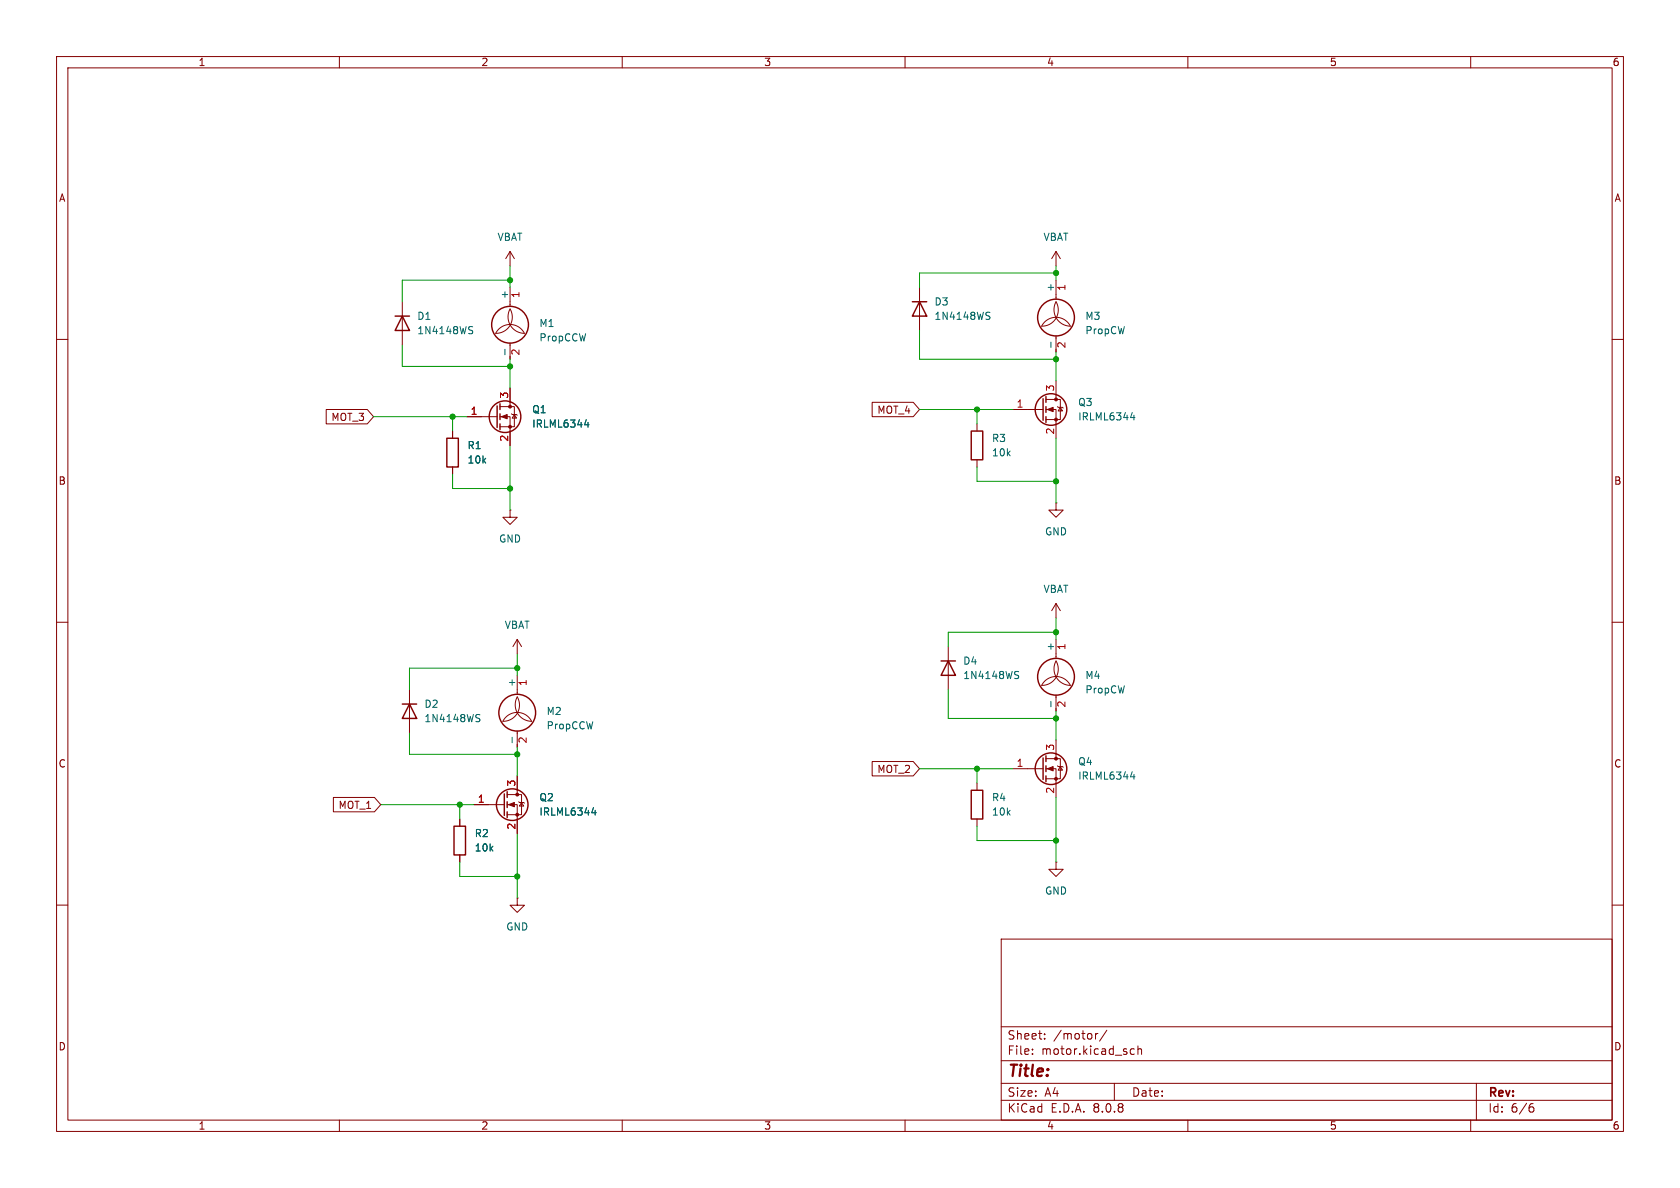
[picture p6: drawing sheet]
(kicad_sch
 (version 20250114)
 (generator "eeschema")
 (generator_version "9.0")
 (paper "A4")
 (lib_symbols
  (symbol "0drone:IRLML6344"
   (pin_names (hide yes)) (exclude_from_sim no) (in_bom yes) (on_board yes)
   (property "Reference" "Q?" (at 6.35 1.2701 0) (effects (font (size 1.27 1.27)) (justify left)))
   (property "Value" "IRLML6344" (at 6.35 -1.2699 0) (effects (font (size 1.27 1.27)) (justify left)))
   (property "Footprint" "Package_TO_SOT_SMD:SOT-23" (at 5.08 -1.905 0) (effects (font (size 1.27 1.27)
    (italic yes)) (justify left) (hide yes)))
   (property "Datasheet" "https://www.infineon.com/dgdl/irlml6344pbf.pdf?fileId=5546d462533600a4015356689c44262c" (at 0 0 0) (effects (font (size 1.27 1.27)) (justify left) (hide yes)))
   (property "Description" "N-Channel 30 V 5A (Ta) 1.3W (Ta) Surface Mount Micro3™/SOT-23" (at 0 0 0) (effects (font (size 1.27 1.27)) (hide yes)))
   (property "Digi-Key" "IRLML6344TRPBFCT-ND" (at 0 0 0) (effects (font (size 1.27 1.27)) (hide yes)))
   (symbol "IRLML6344_0_1"
    (polyline (pts (xy 0.254 1.905) (xy 0.254 -1.905)) (stroke (width 0.254) (type default)) (fill (type none)))
    (polyline (pts (xy 0.254 0) (xy -2.54 0)) (stroke (width 0) (type default)) (fill (type none)))
    (polyline (pts (xy 0.762 2.286) (xy 0.762 1.27)) (stroke (width 0.254) (type default)) (fill (type none)))
    (polyline (pts (xy 0.762 0.508) (xy 0.762 -0.508)) (stroke (width 0.254) (type default)) (fill (type none)))
    (polyline (pts (xy 0.762 -1.27) (xy 0.762 -2.286)) (stroke (width 0.254) (type default)) (fill (type none)))
    (polyline (pts (xy 0.762 -1.778) (xy 3.302 -1.778) (xy 3.302 1.778) (xy 0.762 1.778)) (stroke (width 0) (type default)) (fill (type none)))
    (polyline (pts (xy 1.016 0) (xy 2.032 0.381) (xy 2.032 -0.381) (xy 1.016 0)) (stroke (width 0) (type default)) (fill (type outline)))
    (circle (center 1.651 0) (radius 2.794) (stroke (width 0.254) (type default)) (fill (type none)))
    (polyline (pts (xy 2.54 2.54) (xy 2.54 1.778)) (stroke (width 0) (type default)) (fill (type none)))
    (circle (center 2.54 1.778) (radius 0.254) (stroke (width 0) (type default)) (fill (type outline)))
    (circle (center 2.54 -1.778) (radius 0.254) (stroke (width 0) (type default)) (fill (type outline)))
    (polyline (pts (xy 2.54 -2.54) (xy 2.54 0) (xy 0.762 0)) (stroke (width 0) (type default)) (fill (type none)))
    (polyline (pts (xy 2.794 0.508) (xy 2.921 0.381) (xy 3.683 0.381) (xy 3.81 0.254)) (stroke (width 0) (type default)) (fill (type none)))
    (polyline (pts (xy 3.302 0.381) (xy 2.921 -0.254) (xy 3.683 -0.254) (xy 3.302 0.381)) (stroke (width 0) (type default)) (fill (type none))))
   (symbol "IRLML6344_1_1"
    (pin input line (at -5.08 0 0) (length 2.54) (name "G" (effects (font (size 1.27 1.27)))) (number "1" (effects (font (size 1.27 1.27)))))
    (pin passive line (at 2.54 5.08 270) (length 2.54) (name "D" (effects (font (size 1.27 1.27)))) (number "3" (effects (font (size 1.27 1.27)))))
    (pin passive line (at 2.54 -5.08 90) (length 2.54) (name "S" (effects (font (size 1.27 1.27)))) (number "2" (effects (font (size 1.27 1.27))))))
   (embedded_fonts no))
  (symbol "0drone:PropCCW"
   (pin_names
    (offset 0)) (exclude_from_sim no) (in_bom yes) (on_board yes)
   (property "Reference" "M" (at 2.54 5.08 0) (effects (font (size 1.27 1.27)) (justify left)))
   (property "Value" "PropCCW" (at 2.54 -2.54 0) (effects (font (size 1.27 1.27)) (justify left top)))
   (property "Footprint" "" (at 0 0.254 0) (effects (font (size 1.27 1.27)) (hide yes)))
   (property "Datasheet" "~" (at 0 0.254 0) (effects (font (size 1.27 1.27)) (hide yes)))
   (property "Description" "Prop clockwise" (at 0 0 0) (effects (font (size 1.27 1.27)) (hide yes)))
   (symbol "PropCCW_0_1"
    (arc (start 0 3.81) (mid -0.0014 0.9048) (end -2.54 -0.508) (stroke (width 0) (type default)) (fill (type none)))
    (polyline (pts (xy 0 4.572) (xy 0 5.08)) (stroke (width 0) (type default)) (fill (type none)))
    (polyline (pts (xy 0 4.2672) (xy 0 4.6228)) (stroke (width 0) (type default)) (fill (type none)))
    (circle (center 0 1.016) (radius 3.2512) (stroke (width 0.254) (type default)) (fill (type none)))
    (arc (start -2.54 -0.508) (mid 0 1.0618) (end 2.54 -0.508) (stroke (width 0) (type default)) (fill (type none)))
    (polyline (pts (xy 0 -2.2352) (xy 0 -2.6416)) (stroke (width 0) (type default)) (fill (type none)))
    (polyline (pts (xy 0 -5.08) (xy 0 -4.572)) (stroke (width 0) (type default)) (fill (type none)))
    (arc (start 2.54 -0.508) (mid 0.047 0.9315) (end 0 3.81) (stroke (width 0) (type default)) (fill (type none))))
   (symbol "PropCCW_1_1"
    (pin passive line (at 0 7.62 270) (length 2.54) (name "+" (effects (font (size 1.27 1.27)))) (number "1" (effects (font (size 1.27 1.27)))))
    (pin passive line (at 0 -5.08 90) (length 2.54) (name "-" (effects (font (size 1.27 1.27)))) (number "2" (effects (font (size 1.27 1.27))))))
   (embedded_fonts no))
  (symbol "0drone:PropCW"
   (pin_names
    (offset 0)) (exclude_from_sim no) (in_bom yes) (on_board yes)
   (property "Reference" "M" (at 2.54 5.08 0) (effects (font (size 1.27 1.27)) (justify left)))
   (property "Value" "PropCW" (at 2.54 -2.54 0) (effects (font (size 1.27 1.27)) (justify left top)))
   (property "Footprint" "" (at 0 0.254 0) (effects (font (size 1.27 1.27)) (hide yes)))
   (property "Datasheet" "~" (at 0 0.254 0) (effects (font (size 1.27 1.27)) (hide yes)))
   (property "Description" "Prop clockwise" (at 0 0 0) (effects (font (size 1.27 1.27)) (hide yes)))
   (symbol "PropCW_0_1"
    (arc (start 0 3.81) (mid -0.0014 0.9048) (end -2.54 -0.508) (stroke (width 0) (type default)) (fill (type none)))
    (polyline (pts (xy 0 4.572) (xy 0 5.08)) (stroke (width 0) (type default)) (fill (type none)))
    (polyline (pts (xy 0 4.2672) (xy 0 4.6228)) (stroke (width 0) (type default)) (fill (type none)))
    (circle (center 0 1.016) (radius 3.2512) (stroke (width 0.254) (type default)) (fill (type none)))
    (arc (start -2.54 -0.508) (mid 0 1.0618) (end 2.54 -0.508) (stroke (width 0) (type default)) (fill (type none)))
    (polyline (pts (xy 0 -2.2352) (xy 0 -2.6416)) (stroke (width 0) (type default)) (fill (type none)))
    (polyline (pts (xy 0 -5.08) (xy 0 -4.572)) (stroke (width 0) (type default)) (fill (type none)))
    (arc (start 2.54 -0.508) (mid 0.047 0.9315) (end 0 3.81) (stroke (width 0) (type default)) (fill (type none))))
   (symbol "PropCW_1_1"
    (pin passive line (at 0 7.62 270) (length 2.54) (name "+" (effects (font (size 1.27 1.27)))) (number "1" (effects (font (size 1.27 1.27)))))
    (pin passive line (at 0 -5.08 90) (length 2.54) (name "-" (effects (font (size 1.27 1.27)))) (number "2" (effects (font (size 1.27 1.27))))))
   (embedded_fonts no))
  (symbol "0drone:VBAT"
   (power)
   (pin_names
    (offset 0)) (exclude_from_sim no) (in_bom yes) (on_board yes)
   (property "Reference" "#PWR?" (at 0 -3.81 0) (effects (font (size 1.27 1.27)) (hide yes)))
   (property "Value" "VBAT" (at 0 5.08 0) (effects (font (size 1.27 1.27))))
   (property "Footprint" "" (at 0 0 0) (effects (font (size 1.27 1.27)) (hide yes)))
   (property "Datasheet" "" (at 0 0 0) (effects (font (size 1.27 1.27)) (hide yes)))
   (property "Description" "Power symbol" (at 0 0 0) (effects (font (size 1.27 1.27)) (hide yes)))
   (symbol "VBAT_0_1"
    (polyline (pts (xy -0.762 1.27) (xy 0 2.54)) (stroke (width 0) (type default)) (fill (type none)))
    (polyline (pts (xy 0 2.54) (xy 0.762 1.27)) (stroke (width 0) (type default)) (fill (type none)))
    (polyline (pts (xy 0 0) (xy 0 2.54)) (stroke (width 0) (type default)) (fill (type none))))
   (symbol "VBAT_1_1"
    (pin power_in line (at 0 0 90) (length 0) (hide yes) (name "VBAT" (effects (font (size 1.27 1.27)))) (number "1" (effects (font (size 1.27 1.27))))))
   (embedded_fonts no))
  (symbol "Device:R"
   (pin_numbers (hide yes))
   (pin_names
    (offset 0)) (exclude_from_sim no) (in_bom yes) (on_board yes)
   (property "Reference" "R" (at 2.032 0 90) (effects (font (size 1.27 1.27))))
   (property "Value" "R" (at 0 0 90) (effects (font (size 1.27 1.27))))
   (property "Footprint" "" (at -1.778 0 90) (effects (font (size 1.27 1.27)) (hide yes)))
   (property "Datasheet" "~" (at 0 0 0) (effects (font (size 1.27 1.27)) (hide yes)))
   (property "Description" "Resistor" (at 0 0 0) (effects (font (size 1.27 1.27)) (hide yes)))
   (symbol "R_0_1"
    (rectangle (start -1.016 -2.54) (end 1.016 2.54) (stroke (width 0.254) (type default)) (fill (type none))))
   (symbol "R_1_1"
    (pin passive line (at 0 3.81 270) (length 1.27) (name "~" (effects (font (size 1.27 1.27)))) (number "1" (effects (font (size 1.27 1.27)))))
    (pin passive line (at 0 -3.81 90) (length 1.27) (name "~" (effects (font (size 1.27 1.27)))) (number "2" (effects (font (size 1.27 1.27))))))
   (embedded_fonts no))
  (symbol "Diode:1N4148WS"
   (pin_numbers (hide yes))
   (pin_names (hide yes)) (exclude_from_sim no) (in_bom yes) (on_board yes)
   (property "Reference" "D" (at 0 2.54 0) (effects (font (size 1.27 1.27))))
   (property "Value" "1N4148WS" (at 0 -2.54 0) (effects (font (size 1.27 1.27))))
   (property "Footprint" "Diode_SMD:D_SOD-323" (at 0 -4.445 0) (effects (font (size 1.27 1.27)) (hide yes)))
   (property "Datasheet" "https://www.vishay.com/docs/85751/1n4148ws.pdf" (at 0 0 0) (effects (font (size 1.27 1.27)) (hide yes)))
   (property "Description" "75V 0.15A Fast switching Diode, SOD-323" (at 0 0 0) (effects (font (size 1.27 1.27)) (hide yes)))
   (property "Sim.Device" "D" (at 0 0 0) (effects (font (size 1.27 1.27)) (hide yes)))
   (property "Sim.Pins" "1=K 2=A" (at 0 0 0) (effects (font (size 1.27 1.27)) (hide yes)))
   (symbol "1N4148WS_0_1"
    (polyline (pts (xy -1.27 1.27) (xy -1.27 -1.27)) (stroke (width 0.254) (type default)) (fill (type none)))
    (polyline (pts (xy 1.27 1.27) (xy 1.27 -1.27) (xy -1.27 0) (xy 1.27 1.27)) (stroke (width 0.254) (type default)) (fill (type none)))
    (polyline (pts (xy 1.27 0) (xy -1.27 0)) (stroke (width 0) (type default)) (fill (type none))))
   (symbol "1N4148WS_1_1"
    (pin passive line (at -3.81 0 0) (length 2.54) (name "K" (effects (font (size 1.27 1.27)))) (number "1" (effects (font (size 1.27 1.27)))))
    (pin passive line (at 3.81 0 180) (length 2.54) (name "A" (effects (font (size 1.27 1.27)))) (number "2" (effects (font (size 1.27 1.27))))))
   (embedded_fonts no))
  (symbol "power:GND"
   (power)
   (pin_numbers (hide yes))
   (pin_names
    (offset 0) (hide yes)) (exclude_from_sim no) (in_bom yes) (on_board yes)
   (property "Reference" "#PWR" (at 0 -6.35 0) (effects (font (size 1.27 1.27)) (hide yes)))
   (property "Value" "GND" (at 0 -3.81 0) (effects (font (size 1.27 1.27))))
   (property "Footprint" "" (at 0 0 0) (effects (font (size 1.27 1.27)) (hide yes)))
   (property "Datasheet" "" (at 0 0 0) (effects (font (size 1.27 1.27)) (hide yes)))
   (property "Description" "Power symbol creates a global label with name \"GND\" , ground" (at 0 0 0) (effects (font (size 1.27 1.27)) (hide yes)))
   (symbol "GND_0_1"
    (polyline (pts (xy 0 0) (xy 0 -1.27) (xy 1.27 -1.27) (xy 0 -2.54) (xy -1.27 -1.27) (xy 0 -1.27)) (stroke (width 0) (type default)) (fill (type none))))
   (symbol "GND_1_1"
    (pin power_in line (at 0 0 270) (length 0) (name "~" (effects (font (size 1.27 1.27)))) (number "1" (effects (font (size 1.27 1.27))))))
   (embedded_fonts no)))
 (junction
  (at 172.72 135.89)
  (diameter 0)
  (color 0 0 0 0))
 (junction
  (at 186.69 127)
  (diameter 0)
  (color 0 0 0 0))
 (junction
  (at 186.69 48.26)
  (diameter 0)
  (color 0 0 0 0))
 (junction
  (at 186.69 148.59)
  (diameter 0)
  (color 0 0 0 0))
 (junction
  (at 186.69 111.76)
  (diameter 0)
  (color 0 0 0 0))
 (junction
  (at 90.17 64.77)
  (diameter 0)
  (color 0 0 0 0))
 (junction
  (at 91.44 133.35)
  (diameter 0)
  (color 0 0 0 0))
 (junction
  (at 81.28 142.24)
  (diameter 0)
  (color 0 0 0 0))
 (junction
  (at 172.72 72.39)
  (diameter 0)
  (color 0 0 0 0))
 (junction
  (at 91.44 118.11)
  (diameter 0)
  (color 0 0 0 0))
 (junction
  (at 91.44 154.94)
  (diameter 0)
  (color 0 0 0 0))
 (junction
  (at 90.17 49.53)
  (diameter 0)
  (color 0 0 0 0))
 (junction
  (at 186.69 63.5)
  (diameter 0)
  (color 0 0 0 0))
 (junction
  (at 80.01 73.66)
  (diameter 0)
  (color 0 0 0 0))
 (junction
  (at 90.17 86.36)
  (diameter 0)
  (color 0 0 0 0))
 (junction
  (at 186.69 85.09)
  (diameter 0)
  (color 0 0 0 0))
 (wire
  (pts (xy 71.12 64.77) (xy 90.17 64.77))
  (stroke (width 0) (type default)))
 (wire
  (pts (xy 172.72 85.09) (xy 186.69 85.09))
  (stroke (width 0) (type default)))
 (wire
  (pts (xy 167.64 127) (xy 186.69 127))
  (stroke (width 0) (type default)))
 (wire
  (pts (xy 90.17 46.99) (xy 90.17 49.53))
  (stroke (width 0) (type default)))
 (wire
  (pts (xy 67.31 142.24) (xy 81.28 142.24))
  (stroke (width 0) (type default)))
 (wire
  (pts (xy 162.56 135.89) (xy 172.72 135.89))
  (stroke (width 0) (type default)))
 (wire
  (pts (xy 91.44 132.08) (xy 91.44 133.35))
  (stroke (width 0) (type default)))
 (wire
  (pts (xy 186.69 111.76) (xy 186.69 113.03))
  (stroke (width 0) (type default)))
 (wire
  (pts (xy 90.17 86.36) (xy 90.17 78.74))
  (stroke (width 0) (type default)))
 (wire
  (pts (xy 71.12 49.53) (xy 90.17 49.53))
  (stroke (width 0) (type default)))
 (wire
  (pts (xy 186.69 48.26) (xy 186.69 49.53))
  (stroke (width 0) (type default)))
 (wire
  (pts (xy 162.56 48.26) (xy 162.56 50.8))
  (stroke (width 0) (type default)))
 (wire
  (pts (xy 90.17 64.77) (xy 90.17 68.58))
  (stroke (width 0) (type default)))
 (wire
  (pts (xy 80.01 86.36) (xy 90.17 86.36))
  (stroke (width 0) (type default)))
 (wire
  (pts (xy 71.12 49.53) (xy 71.12 53.34))
  (stroke (width 0) (type default)))
 (wire
  (pts (xy 186.69 127) (xy 186.69 130.81))
  (stroke (width 0) (type default)))
 (wire
  (pts (xy 186.69 125.73) (xy 186.69 127))
  (stroke (width 0) (type default)))
 (wire
  (pts (xy 72.39 133.35) (xy 91.44 133.35))
  (stroke (width 0) (type default)))
 (wire
  (pts (xy 81.28 142.24) (xy 81.28 144.78))
  (stroke (width 0) (type default)))
 (wire
  (pts (xy 186.69 62.23) (xy 186.69 63.5))
  (stroke (width 0) (type default)))
 (wire
  (pts (xy 81.28 154.94) (xy 81.28 152.4))
  (stroke (width 0) (type default)))
 (wire
  (pts (xy 172.72 72.39) (xy 172.72 74.93))
  (stroke (width 0) (type default)))
 (wire
  (pts (xy 172.72 85.09) (xy 172.72 82.55))
  (stroke (width 0) (type default)))
 (wire
  (pts (xy 90.17 86.36) (xy 90.17 90.17))
  (stroke (width 0) (type default)))
 (wire
  (pts (xy 162.56 48.26) (xy 186.69 48.26))
  (stroke (width 0) (type default)))
 (wire
  (pts (xy 162.56 63.5) (xy 162.56 58.42))
  (stroke (width 0) (type default)))
 (wire
  (pts (xy 162.56 72.39) (xy 172.72 72.39))
  (stroke (width 0) (type default)))
 (wire
  (pts (xy 186.69 63.5) (xy 186.69 67.31))
  (stroke (width 0) (type default)))
 (wire
  (pts (xy 91.44 154.94) (xy 91.44 158.75))
  (stroke (width 0) (type default)))
 (wire
  (pts (xy 91.44 115.57) (xy 91.44 118.11))
  (stroke (width 0) (type default)))
 (wire
  (pts (xy 186.69 46.99) (xy 186.69 48.26))
  (stroke (width 0) (type default)))
 (wire
  (pts (xy 172.72 135.89) (xy 172.72 138.43))
  (stroke (width 0) (type default)))
 (wire
  (pts (xy 162.56 63.5) (xy 186.69 63.5))
  (stroke (width 0) (type default)))
 (wire
  (pts (xy 186.69 148.59) (xy 186.69 152.4))
  (stroke (width 0) (type default)))
 (wire
  (pts (xy 80.01 73.66) (xy 82.55 73.66))
  (stroke (width 0) (type default)))
 (wire
  (pts (xy 80.01 86.36) (xy 80.01 83.82))
  (stroke (width 0) (type default)))
 (wire
  (pts (xy 91.44 154.94) (xy 91.44 147.32))
  (stroke (width 0) (type default)))
 (wire
  (pts (xy 91.44 133.35) (xy 91.44 137.16))
  (stroke (width 0) (type default)))
 (wire
  (pts (xy 72.39 133.35) (xy 72.39 129.54))
  (stroke (width 0) (type default)))
 (wire
  (pts (xy 167.64 127) (xy 167.64 121.92))
  (stroke (width 0) (type default)))
 (wire
  (pts (xy 80.01 73.66) (xy 80.01 76.2))
  (stroke (width 0) (type default)))
 (wire
  (pts (xy 81.28 154.94) (xy 91.44 154.94))
  (stroke (width 0) (type default)))
 (wire
  (pts (xy 172.72 148.59) (xy 186.69 148.59))
  (stroke (width 0) (type default)))
 (wire
  (pts (xy 186.69 148.59) (xy 186.69 140.97))
  (stroke (width 0) (type default)))
 (wire
  (pts (xy 66.04 73.66) (xy 80.01 73.66))
  (stroke (width 0) (type default)))
 (wire
  (pts (xy 172.72 135.89) (xy 179.07 135.89))
  (stroke (width 0) (type default)))
 (wire
  (pts (xy 186.69 85.09) (xy 186.69 77.47))
  (stroke (width 0) (type default)))
 (wire
  (pts (xy 167.64 111.76) (xy 167.64 114.3))
  (stroke (width 0) (type default)))
 (wire
  (pts (xy 172.72 148.59) (xy 172.72 146.05))
  (stroke (width 0) (type default)))
 (wire
  (pts (xy 172.72 72.39) (xy 179.07 72.39))
  (stroke (width 0) (type default)))
 (wire
  (pts (xy 91.44 118.11) (xy 91.44 119.38))
  (stroke (width 0) (type default)))
 (wire
  (pts (xy 186.69 85.09) (xy 186.69 88.9))
  (stroke (width 0) (type default)))
 (wire
  (pts (xy 71.12 64.77) (xy 71.12 60.96))
  (stroke (width 0) (type default)))
 (wire
  (pts (xy 72.39 118.11) (xy 72.39 121.92))
  (stroke (width 0) (type default)))
 (wire
  (pts (xy 90.17 49.53) (xy 90.17 50.8))
  (stroke (width 0) (type default)))
 (wire
  (pts (xy 186.69 109.22) (xy 186.69 111.76))
  (stroke (width 0) (type default)))
 (wire
  (pts (xy 186.69 111.76) (xy 167.64 111.76))
  (stroke (width 0) (type default)))
 (wire
  (pts (xy 90.17 63.5) (xy 90.17 64.77))
  (stroke (width 0) (type default)))
 (wire
  (pts (xy 81.28 142.24) (xy 83.82 142.24))
  (stroke (width 0) (type default)))
 (wire
  (pts (xy 72.39 118.11) (xy 91.44 118.11))
  (stroke (width 0) (type default)))
 (global_label "MOT_1"
  (shape input)
  (at 67.31 142.24 180)
  (fields_autoplaced yes)
  (effects (font (size 1.27 1.27)) (justify right))
  (property "Intersheetrefs" "${INTERSHEET_REFS}" (at 58.3982 142.24 0) (effects (font (size 1.27 1.27)) (justify right) (hide yes))))
 (global_label "MOT_4"
  (shape input)
  (at 162.56 72.39 180)
  (fields_autoplaced yes)
  (effects (font (size 1.27 1.27)) (justify right))
  (property "Intersheetrefs" "${INTERSHEET_REFS}" (at 153.6482 72.39 0) (effects (font (size 1.27 1.27)) (justify right) (hide yes))))
 (global_label "MOT_3"
  (shape input)
  (at 66.04 73.66 180)
  (fields_autoplaced yes)
  (effects (font (size 1.27 1.27)) (justify right))
  (property "Intersheetrefs" "${INTERSHEET_REFS}" (at 57.1282 73.66 0) (effects (font (size 1.27 1.27)) (justify right) (hide yes))))
 (global_label "MOT_2"
  (shape input)
  (at 162.56 135.89 180)
  (fields_autoplaced yes)
  (effects (font (size 1.27 1.27)) (justify right))
  (property "Intersheetrefs" "${INTERSHEET_REFS}" (at 153.6482 135.89 0) (effects (font (size 1.27 1.27)) (justify right) (hide yes))))
 (symbol
  (lib_id "0drone:PropCW")
  (at 186.69 120.65 0)
  (unit 1)
  (exclude_from_sim no)
  (in_bom yes)
  (on_board yes)
  (dnp no)
  (fields_autoplaced yes)
  (property "Reference" "M4" (at 191.77 119.3799 0) (effects (font (size 1.27 1.27)) (justify left)))
  (property "Value" "PropCW" (at 191.77 121.9199 0) (effects (font (size 1.27 1.27)) (justify left)))
  (property "Footprint" "Connector_PinHeader_2.54mm:PinHeader_1x02_P2.54mm_Vertical" (at 186.69 120.396 0) (effects (font (size 1.27 1.27)) (hide yes)))
  (property "Datasheet" "~" (at 186.69 120.396 0) (effects (font (size 1.27 1.27)) (hide yes)))
  (property "Description" "Prop clockwise" (at 186.69 120.65 0) (effects (font (size 1.27 1.27)) (hide yes)))
  (pin "1")
  (pin "2"))
 (symbol
  (lib_id "0drone:IRLML6344")
  (at 88.9 142.24 0)
  (unit 1)
  (exclude_from_sim no)
  (in_bom yes)
  (on_board yes)
  (dnp no)
  (fields_autoplaced yes)
  (property "Reference" "Q2" (at 95.25 140.9699 0) (effects (font (size 1.27 1.27)) (justify left)))
  (property "Value" "IRLML6344" (at 95.25 143.5099 0) (effects (font (size 1.27 1.27)) (justify left)))
  (property "Footprint" "Package_TO_SOT_SMD:SOT-23" (at 93.98 144.145 0) (effects (font (size 1.27 1.27)
    (italic yes)) (justify left) (hide yes)))
  (property "Datasheet" "https://www.infineon.com/dgdl/irlml6344pbf.pdf?fileId=5546d462533600a4015356689c44262c" (at 88.9 142.24 0) (effects (font (size 1.27 1.27)) (justify left) (hide yes)))
  (property "Description" "N-Channel 30 V 5A (Ta) 1.3W (Ta) Surface Mount Micro3™/SOT-23" (at 88.9 142.24 0) (effects (font (size 1.27 1.27)) (hide yes)))
  (property "Digi-Key" "IRLML6344TRPBFCT-ND" (at 88.9 142.24 0) (effects (font (size 1.27 1.27)) (hide yes)))
  (pin "2")
  (pin "1")
  (pin "3"))
 (symbol
  (lib_id "Device:R")
  (at 172.72 78.74 0)
  (unit 1)
  (exclude_from_sim no)
  (in_bom yes)
  (on_board yes)
  (dnp no)
  (fields_autoplaced yes)
  (property "Reference" "R3" (at 175.26 77.4699 0) (effects (font (size 1.27 1.27)) (justify left)))
  (property "Value" "10k" (at 175.26 80.0099 0) (effects (font (size 1.27 1.27)) (justify left)))
  (property "Footprint" "Resistor_SMD:R_0603_1608Metric" (at 170.942 78.74 90) (effects (font (size 1.27 1.27)) (hide yes)))
  (property "Datasheet" "~" (at 172.72 78.74 0) (effects (font (size 1.27 1.27)) (hide yes)))
  (property "Description" "Resistor" (at 172.72 78.74 0) (effects (font (size 1.27 1.27)) (hide yes)))
  (pin "1")
  (pin "2"))
 (symbol
  (lib_id "power:GND")
  (at 90.17 90.17 0)
  (unit 1)
  (exclude_from_sim no)
  (in_bom yes)
  (on_board yes)
  (dnp no)
  (fields_autoplaced yes)
  (property "Reference" "#PWR02" (at 90.17 96.52 0) (effects (font (size 1.27 1.27)) (hide yes)))
  (property "Value" "GND" (at 90.17 95.25 0) (effects (font (size 1.27 1.27))))
  (property "Footprint" "" (at 90.17 90.17 0) (effects (font (size 1.27 1.27)) (hide yes)))
  (property "Datasheet" "" (at 90.17 90.17 0) (effects (font (size 1.27 1.27)) (hide yes)))
  (property "Description" "Power symbol creates a global label with name \"GND\" , ground" (at 90.17 90.17 0) (effects (font (size 1.27 1.27)) (hide yes)))
  (pin "1"))
 (symbol
  (lib_id "Diode:1N4148WS")
  (at 162.56 54.61 270)
  (unit 1)
  (exclude_from_sim no)
  (in_bom yes)
  (on_board yes)
  (dnp no)
  (fields_autoplaced yes)
  (property "Reference" "D3" (at 165.1 53.3399 90) (effects (font (size 1.27 1.27)) (justify left)))
  (property "Value" "1N4148WS" (at 165.1 55.8799 90) (effects (font (size 1.27 1.27)) (justify left)))
  (property "Footprint" "Diode_SMD:D_SOD-323" (at 158.115 54.61 0) (effects (font (size 1.27 1.27)) (hide yes)))
  (property "Datasheet" "https://www.vishay.com/docs/85751/1n4148ws.pdf" (at 162.56 54.61 0) (effects (font (size 1.27 1.27)) (hide yes)))
  (property "Description" "75V 0.15A Fast switching Diode, SOD-323" (at 162.56 54.61 0) (effects (font (size 1.27 1.27)) (hide yes)))
  (property "Sim.Device" "D" (at 162.56 54.61 0) (effects (font (size 1.27 1.27)) (hide yes)))
  (property "Sim.Pins" "1=K 2=A" (at 162.56 54.61 0) (effects (font (size 1.27 1.27)) (hide yes)))
  (pin "1")
  (pin "2"))
 (symbol
  (lib_id "0drone:IRLML6344")
  (at 184.15 72.39 0)
  (unit 1)
  (exclude_from_sim no)
  (in_bom yes)
  (on_board yes)
  (dnp no)
  (fields_autoplaced yes)
  (property "Reference" "Q3" (at 190.5 71.1199 0) (effects (font (size 1.27 1.27)) (justify left)))
  (property "Value" "IRLML6344" (at 190.5 73.6599 0) (effects (font (size 1.27 1.27)) (justify left)))
  (property "Footprint" "Package_TO_SOT_SMD:SOT-23" (at 189.23 74.295 0) (effects (font (size 1.27 1.27)
    (italic yes)) (justify left) (hide yes)))
  (property "Datasheet" "https://www.infineon.com/dgdl/irlml6344pbf.pdf?fileId=5546d462533600a4015356689c44262c" (at 184.15 72.39 0) (effects (font (size 1.27 1.27)) (justify left) (hide yes)))
  (property "Description" "N-Channel 30 V 5A (Ta) 1.3W (Ta) Surface Mount Micro3™/SOT-23" (at 184.15 72.39 0) (effects (font (size 1.27 1.27)) (hide yes)))
  (property "Digi-Key" "IRLML6344TRPBFCT-ND" (at 184.15 72.39 0) (effects (font (size 1.27 1.27)) (hide yes)))
  (pin "2")
  (pin "1")
  (pin "3"))
 (symbol
  (lib_id "power:GND")
  (at 186.69 88.9 0)
  (unit 1)
  (exclude_from_sim no)
  (in_bom yes)
  (on_board yes)
  (dnp no)
  (fields_autoplaced yes)
  (property "Reference" "#PWR06" (at 186.69 95.25 0) (effects (font (size 1.27 1.27)) (hide yes)))
  (property "Value" "GND" (at 186.69 93.98 0) (effects (font (size 1.27 1.27))))
  (property "Footprint" "" (at 186.69 88.9 0) (effects (font (size 1.27 1.27)) (hide yes)))
  (property "Datasheet" "" (at 186.69 88.9 0) (effects (font (size 1.27 1.27)) (hide yes)))
  (property "Description" "Power symbol creates a global label with name \"GND\" , ground" (at 186.69 88.9 0) (effects (font (size 1.27 1.27)) (hide yes)))
  (pin "1"))
 (symbol
  (lib_id "Diode:1N4148WS")
  (at 167.64 118.11 270)
  (unit 1)
  (exclude_from_sim no)
  (in_bom yes)
  (on_board yes)
  (dnp no)
  (fields_autoplaced yes)
  (property "Reference" "D4" (at 170.18 116.8399 90) (effects (font (size 1.27 1.27)) (justify left)))
  (property "Value" "1N4148WS" (at 170.18 119.3799 90) (effects (font (size 1.27 1.27)) (justify left)))
  (property "Footprint" "Diode_SMD:D_SOD-323" (at 163.195 118.11 0) (effects (font (size 1.27 1.27)) (hide yes)))
  (property "Datasheet" "https://www.vishay.com/docs/85751/1n4148ws.pdf" (at 167.64 118.11 0) (effects (font (size 1.27 1.27)) (hide yes)))
  (property "Description" "75V 0.15A Fast switching Diode, SOD-323" (at 167.64 118.11 0) (effects (font (size 1.27 1.27)) (hide yes)))
  (property "Sim.Device" "D" (at 167.64 118.11 0) (effects (font (size 1.27 1.27)) (hide yes)))
  (property "Sim.Pins" "1=K 2=A" (at 167.64 118.11 0) (effects (font (size 1.27 1.27)) (hide yes)))
  (pin "1")
  (pin "2"))
 (symbol
  (lib_id "Device:R")
  (at 81.28 148.59 0)
  (unit 1)
  (exclude_from_sim no)
  (in_bom yes)
  (on_board yes)
  (dnp no)
  (fields_autoplaced yes)
  (property "Reference" "R2" (at 83.82 147.3199 0) (effects (font (size 1.27 1.27)) (justify left)))
  (property "Value" "10k" (at 83.82 149.8599 0) (effects (font (size 1.27 1.27)) (justify left)))
  (property "Footprint" "Resistor_SMD:R_0603_1608Metric" (at 79.502 148.59 90) (effects (font (size 1.27 1.27)) (hide yes)))
  (property "Datasheet" "~" (at 81.28 148.59 0) (effects (font (size 1.27 1.27)) (hide yes)))
  (property "Description" "Resistor" (at 81.28 148.59 0) (effects (font (size 1.27 1.27)) (hide yes)))
  (pin "1")
  (pin "2"))
 (symbol
  (lib_id "Device:R")
  (at 172.72 142.24 0)
  (unit 1)
  (exclude_from_sim no)
  (in_bom yes)
  (on_board yes)
  (dnp no)
  (fields_autoplaced yes)
  (property "Reference" "R4" (at 175.26 140.9699 0) (effects (font (size 1.27 1.27)) (justify left)))
  (property "Value" "10k" (at 175.26 143.5099 0) (effects (font (size 1.27 1.27)) (justify left)))
  (property "Footprint" "Resistor_SMD:R_0603_1608Metric" (at 170.942 142.24 90) (effects (font (size 1.27 1.27)) (hide yes)))
  (property "Datasheet" "~" (at 172.72 142.24 0) (effects (font (size 1.27 1.27)) (hide yes)))
  (property "Description" "Resistor" (at 172.72 142.24 0) (effects (font (size 1.27 1.27)) (hide yes)))
  (pin "1")
  (pin "2"))
 (symbol
  (lib_id "power:GND")
  (at 91.44 158.75 0)
  (unit 1)
  (exclude_from_sim no)
  (in_bom yes)
  (on_board yes)
  (dnp no)
  (fields_autoplaced yes)
  (property "Reference" "#PWR04" (at 91.44 165.1 0) (effects (font (size 1.27 1.27)) (hide yes)))
  (property "Value" "GND" (at 91.44 163.83 0) (effects (font (size 1.27 1.27))))
  (property "Footprint" "" (at 91.44 158.75 0) (effects (font (size 1.27 1.27)) (hide yes)))
  (property "Datasheet" "" (at 91.44 158.75 0) (effects (font (size 1.27 1.27)) (hide yes)))
  (property "Description" "Power symbol creates a global label with name \"GND\" , ground" (at 91.44 158.75 0) (effects (font (size 1.27 1.27)) (hide yes)))
  (pin "1"))
 (symbol
  (lib_id "0drone:PropCCW")
  (at 91.44 127 0)
  (unit 1)
  (exclude_from_sim no)
  (in_bom yes)
  (on_board yes)
  (dnp no)
  (fields_autoplaced yes)
  (property "Reference" "M2" (at 96.52 125.7299 0) (effects (font (size 1.27 1.27)) (justify left)))
  (property "Value" "PropCCW" (at 96.52 128.2699 0) (effects (font (size 1.27 1.27)) (justify left)))
  (property "Footprint" "Connector_PinHeader_2.54mm:PinHeader_1x02_P2.54mm_Vertical" (at 91.44 126.746 0) (effects (font (size 1.27 1.27)) (hide yes)))
  (property "Datasheet" "~" (at 91.44 126.746 0) (effects (font (size 1.27 1.27)) (hide yes)))
  (property "Description" "Prop clockwise" (at 91.44 127 0) (effects (font (size 1.27 1.27)) (hide yes)))
  (pin "1")
  (pin "2"))
 (symbol
  (lib_id "0drone:VBAT")
  (at 186.69 109.22 0)
  (unit 1)
  (exclude_from_sim no)
  (in_bom yes)
  (on_board yes)
  (dnp no)
  (fields_autoplaced yes)
  (property "Reference" "#PWR07" (at 186.69 113.03 0) (effects (font (size 1.27 1.27)) (hide yes)))
  (property "Value" "VBAT" (at 186.69 104.14 0) (effects (font (size 1.27 1.27))))
  (property "Footprint" "" (at 186.69 109.22 0) (effects (font (size 1.27 1.27)) (hide yes)))
  (property "Datasheet" "" (at 186.69 109.22 0) (effects (font (size 1.27 1.27)) (hide yes)))
  (property "Description" "Power symbol" (at 186.69 109.22 0) (effects (font (size 1.27 1.27)) (hide yes)))
  (pin "1"))
 (symbol
  (lib_id "0drone:VBAT")
  (at 91.44 115.57 0)
  (unit 1)
  (exclude_from_sim no)
  (in_bom yes)
  (on_board yes)
  (dnp no)
  (fields_autoplaced yes)
  (property "Reference" "#PWR03" (at 91.44 119.38 0) (effects (font (size 1.27 1.27)) (hide yes)))
  (property "Value" "VBAT" (at 91.44 110.49 0) (effects (font (size 1.27 1.27))))
  (property "Footprint" "" (at 91.44 115.57 0) (effects (font (size 1.27 1.27)) (hide yes)))
  (property "Datasheet" "" (at 91.44 115.57 0) (effects (font (size 1.27 1.27)) (hide yes)))
  (property "Description" "Power symbol" (at 91.44 115.57 0) (effects (font (size 1.27 1.27)) (hide yes)))
  (pin "1"))
 (symbol
  (lib_id "0drone:VBAT")
  (at 186.69 46.99 0)
  (unit 1)
  (exclude_from_sim no)
  (in_bom yes)
  (on_board yes)
  (dnp no)
  (fields_autoplaced yes)
  (property "Reference" "#PWR05" (at 186.69 50.8 0) (effects (font (size 1.27 1.27)) (hide yes)))
  (property "Value" "VBAT" (at 186.69 41.91 0) (effects (font (size 1.27 1.27))))
  (property "Footprint" "" (at 186.69 46.99 0) (effects (font (size 1.27 1.27)) (hide yes)))
  (property "Datasheet" "" (at 186.69 46.99 0) (effects (font (size 1.27 1.27)) (hide yes)))
  (property "Description" "Power symbol" (at 186.69 46.99 0) (effects (font (size 1.27 1.27)) (hide yes)))
  (pin "1"))
 (symbol
  (lib_id "power:GND")
  (at 186.69 152.4 0)
  (unit 1)
  (exclude_from_sim no)
  (in_bom yes)
  (on_board yes)
  (dnp no)
  (fields_autoplaced yes)
  (property "Reference" "#PWR08" (at 186.69 158.75 0) (effects (font (size 1.27 1.27)) (hide yes)))
  (property "Value" "GND" (at 186.69 157.48 0) (effects (font (size 1.27 1.27))))
  (property "Footprint" "" (at 186.69 152.4 0) (effects (font (size 1.27 1.27)) (hide yes)))
  (property "Datasheet" "" (at 186.69 152.4 0) (effects (font (size 1.27 1.27)) (hide yes)))
  (property "Description" "Power symbol creates a global label with name \"GND\" , ground" (at 186.69 152.4 0) (effects (font (size 1.27 1.27)) (hide yes)))
  (pin "1"))
 (symbol
  (lib_id "Diode:1N4148WS")
  (at 71.12 57.15 270)
  (unit 1)
  (exclude_from_sim no)
  (in_bom yes)
  (on_board yes)
  (dnp no)
  (fields_autoplaced yes)
  (property "Reference" "D1" (at 73.66 55.8799 90) (effects (font (size 1.27 1.27)) (justify left)))
  (property "Value" "1N4148WS" (at 73.66 58.4199 90) (effects (font (size 1.27 1.27)) (justify left)))
  (property "Footprint" "Diode_SMD:D_SOD-323" (at 66.675 57.15 0) (effects (font (size 1.27 1.27)) (hide yes)))
  (property "Datasheet" "https://www.vishay.com/docs/85751/1n4148ws.pdf" (at 71.12 57.15 0) (effects (font (size 1.27 1.27)) (hide yes)))
  (property "Description" "75V 0.15A Fast switching Diode, SOD-323" (at 71.12 57.15 0) (effects (font (size 1.27 1.27)) (hide yes)))
  (property "Sim.Device" "D" (at 71.12 57.15 0) (effects (font (size 1.27 1.27)) (hide yes)))
  (property "Sim.Pins" "1=K 2=A" (at 71.12 57.15 0) (effects (font (size 1.27 1.27)) (hide yes)))
  (pin "1")
  (pin "2"))
 (symbol
  (lib_id "0drone:VBAT")
  (at 90.17 46.99 0)
  (unit 1)
  (exclude_from_sim no)
  (in_bom yes)
  (on_board yes)
  (dnp no)
  (fields_autoplaced yes)
  (property "Reference" "#PWR01" (at 90.17 50.8 0) (effects (font (size 1.27 1.27)) (hide yes)))
  (property "Value" "VBAT" (at 90.17 41.91 0) (effects (font (size 1.27 1.27))))
  (property "Footprint" "" (at 90.17 46.99 0) (effects (font (size 1.27 1.27)) (hide yes)))
  (property "Datasheet" "" (at 90.17 46.99 0) (effects (font (size 1.27 1.27)) (hide yes)))
  (property "Description" "Power symbol" (at 90.17 46.99 0) (effects (font (size 1.27 1.27)) (hide yes)))
  (pin "1"))
 (symbol
  (lib_id "0drone:IRLML6344")
  (at 87.63 73.66 0)
  (unit 1)
  (exclude_from_sim no)
  (in_bom yes)
  (on_board yes)
  (dnp no)
  (fields_autoplaced yes)
  (property "Reference" "Q1" (at 93.98 72.3899 0) (effects (font (size 1.27 1.27)) (justify left)))
  (property "Value" "IRLML6344" (at 93.98 74.9299 0) (effects (font (size 1.27 1.27)) (justify left)))
  (property "Footprint" "Package_TO_SOT_SMD:SOT-23" (at 92.71 75.565 0) (effects (font (size 1.27 1.27)
    (italic yes)) (justify left) (hide yes)))
  (property "Datasheet" "https://www.infineon.com/dgdl/irlml6344pbf.pdf?fileId=5546d462533600a4015356689c44262c" (at 87.63 73.66 0) (effects (font (size 1.27 1.27)) (justify left) (hide yes)))
  (property "Description" "N-Channel 30 V 5A (Ta) 1.3W (Ta) Surface Mount Micro3™/SOT-23" (at 87.63 73.66 0) (effects (font (size 1.27 1.27)) (hide yes)))
  (property "Digi-Key" "IRLML6344TRPBFCT-ND" (at 87.63 73.66 0) (effects (font (size 1.27 1.27)) (hide yes)))
  (pin "2")
  (pin "1")
  (pin "3"))
 (symbol
  (lib_id "Device:R")
  (at 80.01 80.01 0)
  (unit 1)
  (exclude_from_sim no)
  (in_bom yes)
  (on_board yes)
  (dnp no)
  (fields_autoplaced yes)
  (property "Reference" "R1" (at 82.55 78.7399 0) (effects (font (size 1.27 1.27)) (justify left)))
  (property "Value" "10k" (at 82.55 81.2799 0) (effects (font (size 1.27 1.27)) (justify left)))
  (property "Footprint" "Resistor_SMD:R_0603_1608Metric" (at 78.232 80.01 90) (effects (font (size 1.27 1.27)) (hide yes)))
  (property "Datasheet" "~" (at 80.01 80.01 0) (effects (font (size 1.27 1.27)) (hide yes)))
  (property "Description" "Resistor" (at 80.01 80.01 0) (effects (font (size 1.27 1.27)) (hide yes)))
  (pin "1")
  (pin "2"))
 (symbol
  (lib_id "Diode:1N4148WS")
  (at 72.39 125.73 270)
  (unit 1)
  (exclude_from_sim no)
  (in_bom yes)
  (on_board yes)
  (dnp no)
  (fields_autoplaced yes)
  (property "Reference" "D2" (at 74.93 124.4599 90) (effects (font (size 1.27 1.27)) (justify left)))
  (property "Value" "1N4148WS" (at 74.93 126.9999 90) (effects (font (size 1.27 1.27)) (justify left)))
  (property "Footprint" "Diode_SMD:D_SOD-323" (at 67.945 125.73 0) (effects (font (size 1.27 1.27)) (hide yes)))
  (property "Datasheet" "https://www.vishay.com/docs/85751/1n4148ws.pdf" (at 72.39 125.73 0) (effects (font (size 1.27 1.27)) (hide yes)))
  (property "Description" "75V 0.15A Fast switching Diode, SOD-323" (at 72.39 125.73 0) (effects (font (size 1.27 1.27)) (hide yes)))
  (property "Sim.Device" "D" (at 72.39 125.73 0) (effects (font (size 1.27 1.27)) (hide yes)))
  (property "Sim.Pins" "1=K 2=A" (at 72.39 125.73 0) (effects (font (size 1.27 1.27)) (hide yes)))
  (pin "1")
  (pin "2"))
 (symbol
  (lib_id "0drone:IRLML6344")
  (at 184.15 135.89 0)
  (unit 1)
  (exclude_from_sim no)
  (in_bom yes)
  (on_board yes)
  (dnp no)
  (fields_autoplaced yes)
  (property "Reference" "Q4" (at 190.5 134.6199 0) (effects (font (size 1.27 1.27)) (justify left)))
  (property "Value" "IRLML6344" (at 190.5 137.1599 0) (effects (font (size 1.27 1.27)) (justify left)))
  (property "Footprint" "Package_TO_SOT_SMD:SOT-23" (at 189.23 137.795 0) (effects (font (size 1.27 1.27)
    (italic yes)) (justify left) (hide yes)))
  (property "Datasheet" "https://www.infineon.com/dgdl/irlml6344pbf.pdf?fileId=5546d462533600a4015356689c44262c" (at 184.15 135.89 0) (effects (font (size 1.27 1.27)) (justify left) (hide yes)))
  (property "Description" "N-Channel 30 V 5A (Ta) 1.3W (Ta) Surface Mount Micro3™/SOT-23" (at 184.15 135.89 0) (effects (font (size 1.27 1.27)) (hide yes)))
  (property "Digi-Key" "IRLML6344TRPBFCT-ND" (at 184.15 135.89 0) (effects (font (size 1.27 1.27)) (hide yes)))
  (pin "2")
  (pin "1")
  (pin "3"))
 (symbol
  (lib_id "0drone:PropCCW")
  (at 90.17 58.42 0)
  (unit 1)
  (exclude_from_sim no)
  (in_bom yes)
  (on_board yes)
  (dnp no)
  (fields_autoplaced yes)
  (property "Reference" "M1" (at 95.25 57.1499 0) (effects (font (size 1.27 1.27)) (justify left)))
  (property "Value" "PropCCW" (at 95.25 59.6899 0) (effects (font (size 1.27 1.27)) (justify left)))
  (property "Footprint" "Connector_PinHeader_2.54mm:PinHeader_1x02_P2.54mm_Vertical" (at 90.17 58.166 0) (effects (font (size 1.27 1.27)) (hide yes)))
  (property "Datasheet" "~" (at 90.17 58.166 0) (effects (font (size 1.27 1.27)) (hide yes)))
  (property "Description" "Prop clockwise" (at 90.17 58.42 0) (effects (font (size 1.27 1.27)) (hide yes)))
  (pin "1")
  (pin "2"))
 (symbol
  (lib_id "0drone:PropCW")
  (at 186.69 57.15 0)
  (unit 1)
  (exclude_from_sim no)
  (in_bom yes)
  (on_board yes)
  (dnp no)
  (fields_autoplaced yes)
  (property "Reference" "M3" (at 191.77 55.8799 0) (effects (font (size 1.27 1.27)) (justify left)))
  (property "Value" "PropCW" (at 191.77 58.4199 0) (effects (font (size 1.27 1.27)) (justify left)))
  (property "Footprint" "Connector_PinHeader_2.54mm:PinHeader_1x02_P2.54mm_Vertical" (at 186.69 56.896 0) (effects (font (size 1.27 1.27)) (hide yes)))
  (property "Datasheet" "~" (at 186.69 56.896 0) (effects (font (size 1.27 1.27)) (hide yes)))
  (property "Description" "Prop clockwise" (at 186.69 57.15 0) (effects (font (size 1.27 1.27)) (hide yes)))
  (pin "1")
  (pin "2")))
